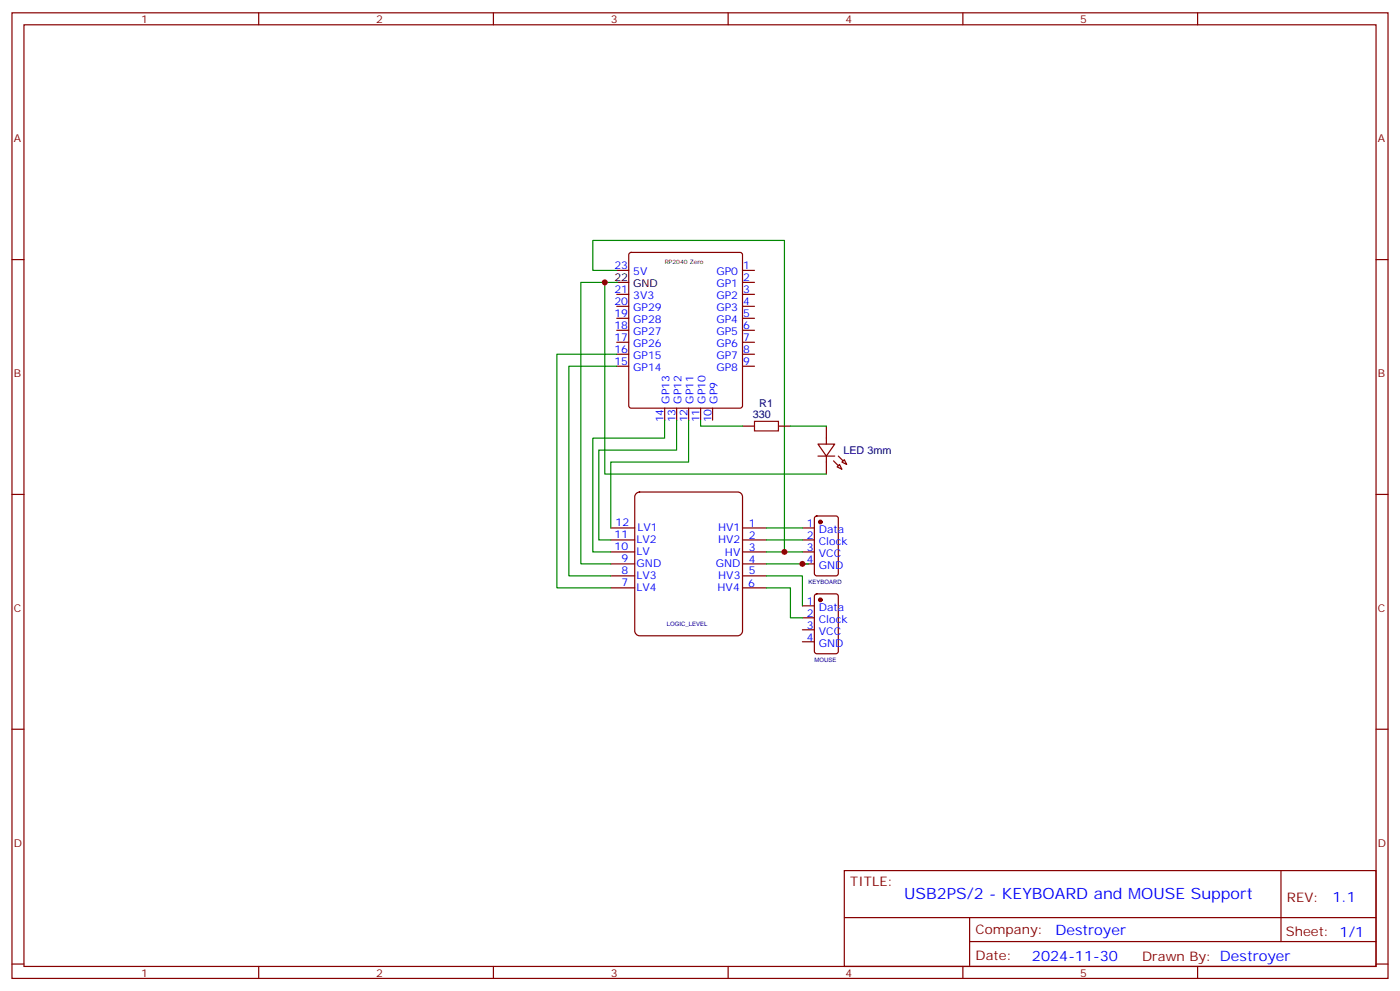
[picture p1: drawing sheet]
<svg xmlns="http://www.w3.org/2000/svg" width="412mm" height="292mm" viewBox="0 0 412 292" stroke-linecap="round" stroke-linejoin="round" font-family="sans-serif">
<g fill="none" stroke="#870000" stroke-width=".35">
<path d="M3.5 3.8h405.4v284.3h-405.4zM7.1 7.3h398.2v277.3h-398.2zM76.2 3.8v3.5M145.3 3.8v3.5M214.5 3.8v3.5M283.6 3.8v3.5M352.8 3.8v3.5M3.5 76.4h3.6M181.7 79.6h3.5M185.4 74.5l.5-.2h32.1l.5 .2 .2 .5v44.5l-.2 .5-.5 .2h-32.1l-.5-.2-.2-.5v-44.5zM218.7 79.6h3.5M405.3 76.4h3.6"/>
<path d="M181.7 86.7h3.5M181.7 90.2h3.5M181.7 93.7h3.5M181.7 97.3h3.5M218.7 83.1h3.5M218.7 86.7h3.5M218.7 90.2h3.5M218.7 93.7h3.5M218.7 97.3h3.5M181.7 100.8h3.5M181.7 104.3h3.5M181.7 107.8h3.5"/>
<path d="M218.7 100.8h3.5M218.7 104.3h3.5M218.7 107.8h3.5M195.8 120.2v3.5M199.3 120.2v3.5M202.8 120.2v3.5M206.4 120.2v3.5M209.9 120.2v3.5M3.5 145.6h3.6M405.3 145.6h3.6M3.5 214.7h3.6M405.3 214.7h3.6"/>
<path d="M248.7 256.4h156.6v28.2h-156.6zM377.3 256.4v20.9M248.7 270.2h156.5M285.6 277.3h119.6M285.6 270.2v14.1M3.5 283.9h3.6M76.2 284.6v3.5M145.3 284.6v3.5M214.5 284.6v3.5M283.6 284.6v3.5M352.8 284.6v3.5M405.3 283.9h3.6"/>
</g>
<path d="M181.7 83.1h3.5" fill="none" stroke="#000" stroke-width=".35"/>
<path d="M187.3 145.5l1.1-.6h28.9a1.41 1.41 0 0 1 1.4 1.4v39.5a1.51 1.51 0 0 1-1.4 1.4h-28.9a1.51 1.51 0 0 1-1.4-1.4v-39.5z" fill="#fff" stroke="#800000" stroke-width=".35"/>
<g fill="none" stroke="#870000" stroke-width=".35">
<path d="M218.7 125.5h3.5M229.3 125.5h3.5M240.9 130.8h5l-2.5 3.5zM240.9 134.3h5M243.4 125.5v5.3M243.4 134.3v5.3M246.6 137.5l.7-.7 .7 1.4zM248 136.1l.7-.7 .7 1.4zM179.9 155.5h7.1M179.9 159h7.1M218.7 155.5h7.1M218.7 159h7.1"/>
<path d="M236.4 155.5h3.5M236.4 159h3.5M240.1 152.1l.5-.2h5.6l.7 .5v16.5l-.4 .6-5.9 .1-.7-.5v-16.5zM179.9 169.6h7.1M179.9 166.1h7.1M179.9 162.5h7.1M179.9 173.1h7.1M218.7 169.6h7.1M218.7 166.1h7.1M218.7 162.5h7.1M218.7 173.1h7.1M236.4 166.1h3.5"/>
<path d="M236.4 162.5h3.5M236.4 178.4h3.5M240.1 175.1l.5-.2h5.6l.7 .4v16.5l-.4 .7h-5.9l-.7-.5v-16.4zM236.4 181.9h3.5M236.4 185.5h3.5M236.4 189h3.5"/>
</g>
<g fill="#870000" stroke="#870000" stroke-width=".35">
<path d="M246.9 134.3l1.5 1.4z"/>
<path d="M245.5 135.7l1.4 1.4z"/>
<circle cx="241.7" cy="153.7" r=".53"/>
<circle cx="241.7" cy="176.6" r=".53"/>
</g>
<g fill="none" stroke="#008700" stroke-width=".35">
<path d="M181.7 79.6h-7.1v-8.8h56.5v91.7M178.2 83.1v56.5h65.2M181.7 83.1h-10.6v83h8.8M181.7 104.3h-17.7v68.8h15.9M181.7 107.8h-14.1v61.8h12.3M195.8 123.7v5.3h-21.2v33.5h5.3M199.3 123.7v8.8h-22.9v26.5h3.5M202.8 123.7v12.4h-22.9v19.4M206.4 123.7v1.8h12.3M232.8 125.5h10.6M225.8 155.5h10.6M225.8 159h10.6"/>
<path d="M225.8 169.6h10.6v8.8M225.8 173.1h7v8.8h3.6M225.8 162.5h10.6M225.8 166.1h12.3"/>
</g>
<path d="M222.2 124.1h7.1v2.8h-7.1z" fill="none" stroke="#a10000" stroke-width=".35"/>
<g fill="#c00">
<circle cx="231.1" cy="162.5" r=".88"/>
<circle cx="236.4" cy="166.1" r=".88"/>
<circle cx="178.2" cy="83.1" r=".88"/>
</g>
<text font-size="4.6" fill="#00f" x="266.3" y="264.8">USB2PS/2 - KEYBOARD and MOUSE Support</text>
<g font-size="4.2" fill="#00f">
<text x="392.5" y="265.6">1.1</text>
<text x="310.9" y="275.2">Destroyer</text>
<text x="304" y="283">2024-11-30</text>
</g>
<g font-size="3.9" fill="#800">
<text x="250.5" y="260.9">TITLE:</text>
<text x="379.1" y="265.6">REV:</text>
<text x="287.4" y="275.1">Company:</text>
<text x="378.7" y="275.8">Sheet: 1/1</text>
<text x="287.4" y="282.8">Date:</text>
<text x="336.4" y="282.9">Drawn By: Destroyer</text>
</g>
<g font-size="3.2" fill="#800">
<text x="41.6" y="6.8">1</text>
<text x="110.8" y="6.8">2</text>
<text x="179.9" y="6.8">3</text>
<text x="249.1" y="6.8">4</text>
<text x="318.2" y="6.8">5</text>
<text x="4.1" y="41.9">A</text>
<text x="405.9" y="41.9">A</text>
<text x="4.1" y="111">B</text>
<text x="405.9" y="111">B</text>
<text x="4.1" y="180.2">C</text>
<text x="405.9" y="180.2">C</text>
<text x="4.1" y="249.3">D</text>
<text x="405.9" y="249.3">D</text>
<text x="41.6" y="287.6">1</text>
<text x="110.8" y="287.6">2</text>
<text x="179.9" y="287.6">3</text>
<text x="249.1" y="287.6">4</text>
<text x="318.2" y="287.6">5</text>
</g>
<g font-size="3.2">
<text x="181" y="82.8">22</text>
<text x="186.5" y="84.6">GND</text>
</g>
<g font-size="3.2" fill="#00f">
<text x="181" y="79.3">23</text>
<text x="186.5" y="81">5V</text>
<text x="211" y="81">GP0</text>
<text x="218.9" y="79.3">1</text>
<text x="218.9" y="82.8">2</text>
<text x="181" y="89.9">20</text>
<text x="181" y="86.3">21</text>
<text x="186.5" y="88.1">3V3</text>
<text x="211" y="84.6">GP1</text>
<text x="211" y="88.1">GP2</text>
<text x="218.9" y="86.3">3</text>
<text x="218.9" y="89.9">4</text>
<text x="181" y="93.4">19</text>
<text x="186.5" y="95.1">GP28</text>
<text x="186.5" y="91.6">GP29</text>
<text x="211" y="91.6">GP3</text>
<text x="211" y="95.1">GP4</text>
<text x="218.9" y="93.4">5</text>
<text x="181" y="100.4">17</text>
<text x="181" y="96.9">18</text>
<text x="186.5" y="98.7">GP27</text>
<text x="211" y="98.7">GP5</text>
<text x="218.9" y="96.9">6</text>
<text x="218.9" y="100.4">7</text>
<text x="181" y="107.5">15</text>
<text x="181" y="104">16</text>
<text x="186.5" y="105.7">GP15</text>
<text x="186.5" y="102.2">GP26</text>
<text x="211" y="102.2">GP6</text>
<text x="211" y="105.7">GP7</text>
<text x="218.9" y="104">8</text>
<text x="218.9" y="107.5">9</text>
<text x="186.5" y="109.3">GP14</text>
<text x="211" y="109.3">GP8</text>
<text x="197.2" y="118.9" transform="rotate(-90 197.2 118.9)">GP13</text>
<text x="200.7" y="118.9" transform="rotate(-90 200.7 118.9)">GP12</text>
<text x="204.3" y="118.9" transform="rotate(-90 204.3 118.9)">GP11</text>
<text x="207.8" y="118.9" transform="rotate(-90 207.8 118.9)">GP10</text>
<text x="211.3" y="118.9" transform="rotate(-90 211.3 118.9)">GP9</text>
<text x="195.4" y="124.4" transform="rotate(-90 195.4 124.4)">14</text>
<text x="199" y="124.4" transform="rotate(-90 199 124.4)">13</text>
<text x="202.5" y="124.4" transform="rotate(-90 202.5 124.4)">12</text>
<text x="206" y="124.4" transform="rotate(-90 206 124.4)">11</text>
<text x="209.5" y="124.4" transform="rotate(-90 209.5 124.4)">10</text>
<text x="181.3" y="155">12</text>
<text x="220.6" y="155.1">1</text>
<text x="237.7" y="155.1">1</text>
<text x="181" y="158.5">11</text>
<text x="187.5" y="159.9">LV2</text>
<text x="187.8" y="156.4">LV1</text>
<text x="211.5" y="156.5">HV1</text>
<text x="211.5" y="160">HV2</text>
<text x="220.6" y="158.6">2</text>
<text x="237.7" y="158.6">2</text>
<text x="241.2" y="156.9">Data</text>
<text x="241.2" y="160.4">Clock</text>
<text x="181" y="162">10</text>
<text x="183" y="165.5">9</text>
<text x="187.5" y="166.9">GND</text>
<text x="187.5" y="163.4">LV</text>
<text x="210.8" y="167.1">GND</text>
<text x="213.5" y="163.6">HV</text>
<text x="220.6" y="162.2">3</text>
<text x="220.6" y="165.7">4</text>
<text x="237.7" y="162.2">3</text>
<text x="237.7" y="165.7">4</text>
<text x="241.2" y="163.9">VCC</text>
<text x="241.2" y="167.5">GND</text>
<text x="183" y="172.6">7</text>
<text x="183" y="169.1">8</text>
<text x="187.5" y="170.5">LV3</text>
<text x="211.6" y="170.6">HV3</text>
<text x="220.4" y="172.7">6</text>
<text x="220.6" y="169.2">5</text>
<text x="187.5" y="174">LV4</text>
<text x="211.4" y="174.1">HV4</text>
<text x="237.7" y="178">1</text>
<text x="241.2" y="179.8">Data</text>
<text x="237.7" y="181.6">2</text>
<text x="237.7" y="185.1">3</text>
<text x="241.2" y="183.3">Clock</text>
<text x="237.7" y="188.6">4</text>
<text x="241.2" y="186.9">VCC</text>
<text x="241.2" y="190.4">GND</text>
</g>
<g font-size="3.2" fill="#000080">
<text x="223.7" y="119.8">R1</text>
<text x="221.8" y="123.1">330</text>
<text x="248.4" y="133.7">LED 3mm</text>
</g>
<text font-size="1.8" x="195.8" y="77.9">RP2040 Zero</text>
<g font-size="1.8" fill="#000080">
<text x="238.2" y="172">KEYBOARD</text>
<text x="196.5" y="184.3">LOGIC_LEVEL</text>
<text x="240" y="194.9">MOUSE</text>
</g>
</svg>
